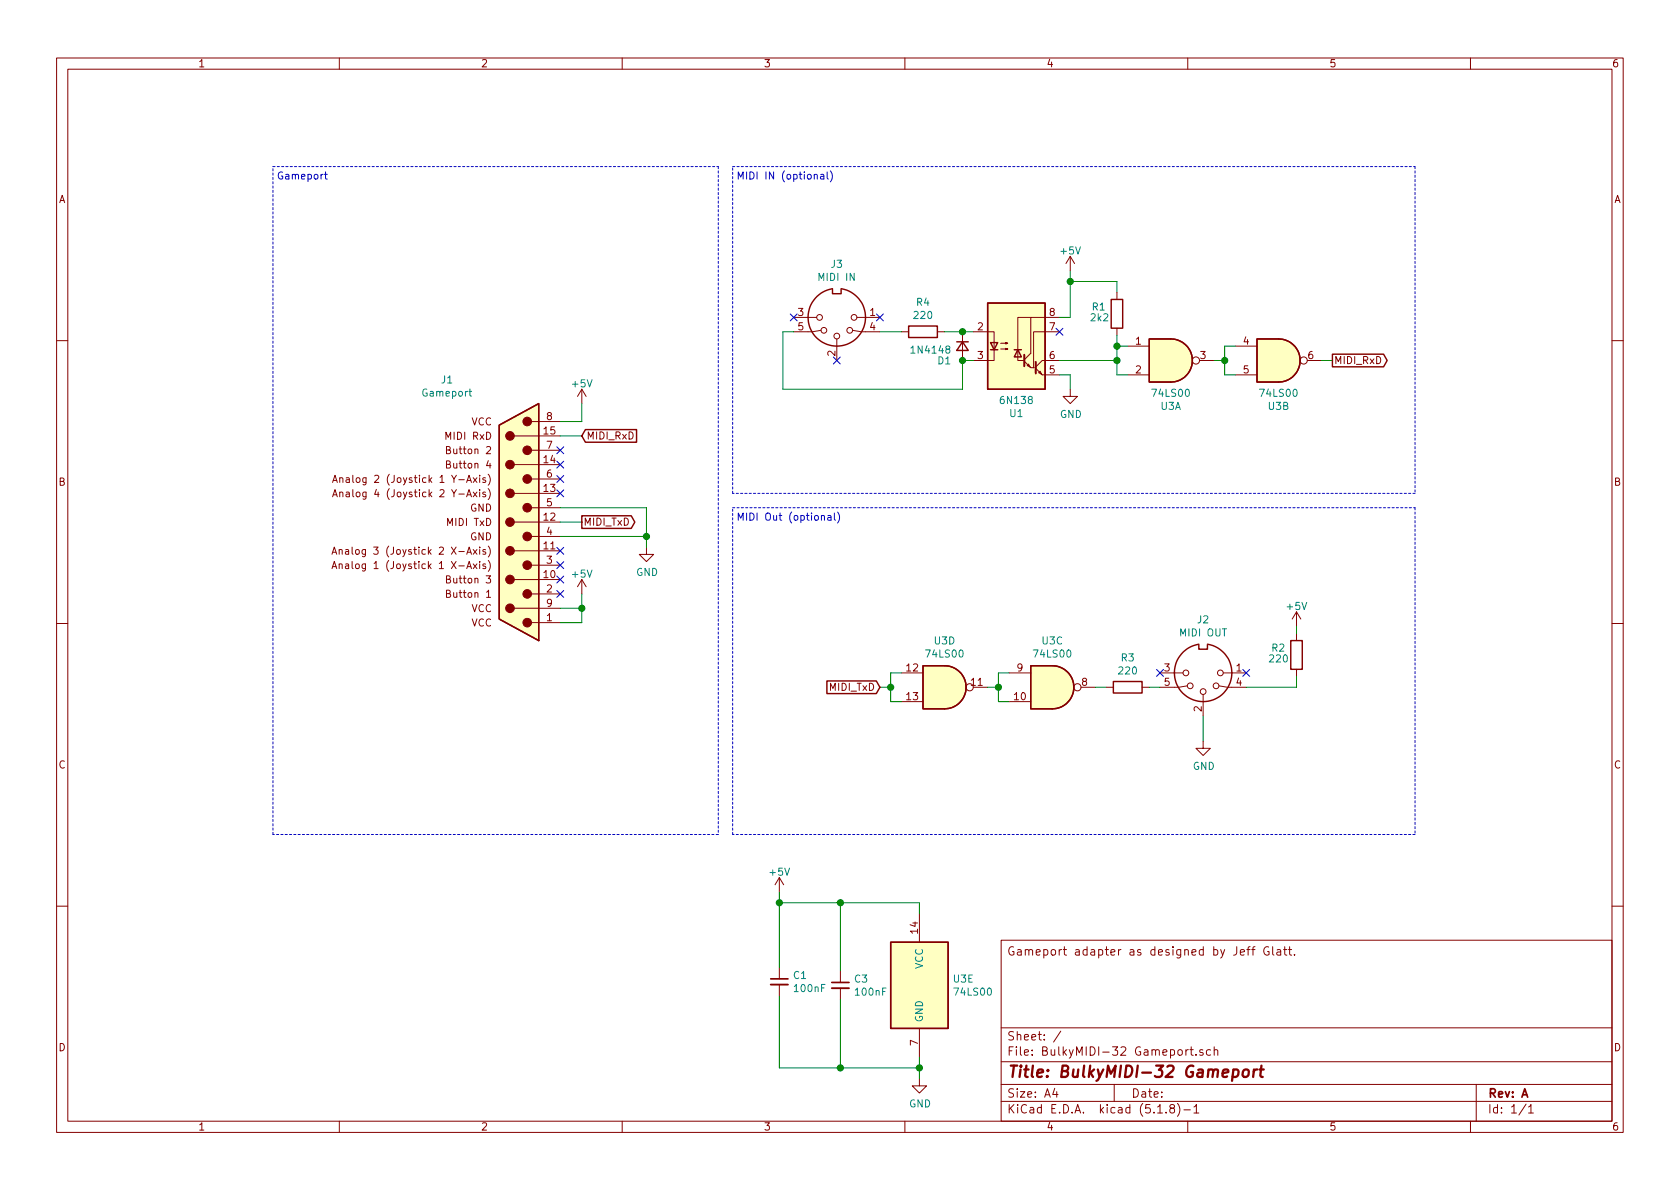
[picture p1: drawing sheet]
EESchema Schematic File Version 4
EELAYER 30 0
EELAYER END
$Descr A4 11693 8268
encoding utf-8
Sheet 1 1
Title "BulkyMIDI-32 Gameport"
Date ""
Rev "A"
Comp ""
Comment1 ""
Comment2 ""
Comment3 ""
Comment4 "Gameport adapter as designed by Jeff Glatt."
$EndDescr
$Comp
L Device:C_Small C1
U 1 1
P 5425 6825
F 0 "C1" H 5517 6871 50  0000 L CNN
F 1 "100nF" H 5517 6780 50  0000 L CNN
F 2 "Capacitor_THT:C_Disc_D4.7mm_W2.5mm_P5.00mm" H 5425 6825 50  0001 C CNN
F 3 "~" H 5425 6825 50  0001 C CNN
	1    5425 6825
	1    0    0    -1  
$EndComp
$Comp
L power:+5V #PWR020
U 1 1
P 5425 6200
F 0 "#PWR020" H 5425 6050 50  0001 C CNN
F 1 "+5V" H 5425 6340 50  0000 C CNN
F 2 "" H 5425 6200 50  0000 C CNN
F 3 "" H 5425 6200 50  0000 C CNN
	1    5425 6200
	1    0    0    -1  
$EndComp
Wire Wire Line
	6400 7425 6400 7350
$Comp
L Connector:DIN-5_180degree J2
U 1 1
P 8375 4675
F 0 "J2" H 8375 4308 50  0000 C CNN
F 1 "MIDI OUT" H 8375 4399 50  0000 C CNN
F 2 "BulkyMIDI-32:DIN5_MIDI" H 8375 4675 50  0001 C CNN
F 3 "" H 8375 4675 50  0001 C CNN
	1    8375 4675
	-1   0    0    1   
$EndComp
$Comp
L power:+5V #PWR0119
U 1 1
P 9025 4350
F 0 "#PWR0119" H 9025 4200 50  0001 C CNN
F 1 "+5V" H 9025 4490 50  0000 C CNN
F 2 "" H 9025 4350 50  0000 C CNN
F 3 "" H 9025 4350 50  0000 C CNN
	1    9025 4350
	1    0    0    -1  
$EndComp
$Comp
L Device:R R2
U 1 1
P 9025 4550
F 0 "R2" H 8950 4600 50  0000 R CNN
F 1 "220" H 8975 4525 50  0000 R CNN
F 2 "Resistor_THT:R_Axial_DIN0207_L6.3mm_D2.5mm_P10.16mm_Horizontal" V 8955 4550 50  0001 C CNN
F 3 "~" H 9025 4550 50  0001 C CNN
	1    9025 4550
	1    0    0    -1  
$EndComp
Wire Wire Line
	9025 4350 9025 4400
$Comp
L power:GND #PWR012
U 1 1
P 8375 5150
F 0 "#PWR012" H 8375 4900 50  0001 C CNN
F 1 "GND" H 8380 4977 50  0000 C CNN
F 2 "" H 8375 5150 50  0001 C CNN
F 3 "" H 8375 5150 50  0001 C CNN
	1    8375 5150
	1    0    0    -1  
$EndComp
NoConn ~ 8675 4675
NoConn ~ 8075 4675
Wire Wire Line
	8375 4975 8375 5150
$Comp
L power:GND #PWR0103
U 1 1
P 6400 7500
F 0 "#PWR0103" H 6400 7250 50  0001 C CNN
F 1 "GND" H 6405 7327 50  0000 C CNN
F 2 "" H 6400 7500 50  0001 C CNN
F 3 "" H 6400 7500 50  0001 C CNN
	1    6400 7500
	1    0    0    -1  
$EndComp
Wire Wire Line
	6400 6275 6400 6350
Wire Wire Line
	5425 6200 5425 6275
Connection ~ 6400 7425
Wire Wire Line
	6400 7425 6400 7500
Wire Notes Line
	9850 1150 9850 3425
Wire Notes Line
	5100 3425 5100 1150
Wire Wire Line
	9025 4775 9025 4700
Text Notes 5125 1250 0    50   ~ 0
MIDI IN (optional)
$Comp
L gameport:Gameport_DB15 J1
U 1 1
P 3600 3625
F 0 "J1" H 4088 4617 50  0000 C CNN
F 1 "Gameport" H 4088 4526 50  0000 C CNN
F 2 "RND_DSUB:DSUB-15_Male_Vertical_Pitch2.77x2.84mm" H 3600 3625 50  0001 C CNN
F 3 " ~" H 3600 3625 50  0001 C CNN
	1    3600 3625
	-1   0    0    -1  
$EndComp
$Comp
L power:GND #PWR0102
U 1 1
P 4500 3800
F 0 "#PWR0102" H 4500 3550 50  0001 C CNN
F 1 "GND" H 4505 3627 50  0000 C CNN
F 2 "" H 4500 3800 50  0001 C CNN
F 3 "" H 4500 3800 50  0001 C CNN
	1    4500 3800
	1    0    0    -1  
$EndComp
$Comp
L 74xx:74LS00 U3
U 5 1
P 6400 6850
F 0 "U3" H 6630 6896 50  0000 L CNN
F 1 "74LS00" H 6630 6805 50  0000 L CNN
F 2 "Package_DIP:DIP-14_W7.62mm_Socket_LongPads" H 6400 6850 50  0001 C CNN
F 3 "http://www.ti.com/lit/gpn/sn74ls00" H 6400 6850 50  0001 C CNN
	5    6400 6850
	1    0    0    -1  
$EndComp
$Comp
L 74xx:74LS00 U3
U 3 1
P 7325 4775
F 0 "U3" H 7325 5100 50  0000 C CNN
F 1 "74LS00" H 7325 5009 50  0000 C CNN
F 2 "Package_DIP:DIP-14_W7.62mm_Socket_LongPads" H 7325 4775 50  0001 C CNN
F 3 "http://www.ti.com/lit/gpn/sn74ls00" H 7325 4775 50  0001 C CNN
	3    7325 4775
	1    0    0    -1  
$EndComp
$Comp
L 74xx:74LS00 U3
U 4 1
P 6575 4775
F 0 "U3" H 6575 5100 50  0000 C CNN
F 1 "74LS00" H 6575 5009 50  0000 C CNN
F 2 "Package_DIP:DIP-14_W7.62mm_Socket_LongPads" H 6575 4775 50  0001 C CNN
F 3 "http://www.ti.com/lit/gpn/sn74ls00" H 6575 4775 50  0001 C CNN
	4    6575 4775
	1    0    0    -1  
$EndComp
Text GLabel 4050 3025 2    50   Input ~ 0
MIDI_RxD
Wire Wire Line
	9200 2500 9275 2500
Text GLabel 9275 2500 2    50   Output ~ 0
MIDI_RxD
Wire Wire Line
	7450 1875 7450 1950
Connection ~ 7450 1950
Wire Wire Line
	7775 1950 7450 1950
Wire Wire Line
	7775 2025 7775 1950
Wire Wire Line
	7450 1950 7450 2200
Connection ~ 7775 2400
Wire Wire Line
	7775 2325 7775 2400
$Comp
L Device:R R1
U 1 1
P 7775 2175
F 0 "R1" H 7700 2225 50  0000 R CNN
F 1 "2k2" H 7725 2150 50  0000 R CNN
F 2 "Resistor_THT:R_Axial_DIN0207_L6.3mm_D2.5mm_P10.16mm_Horizontal" V 7705 2175 50  0001 C CNN
F 3 "~" H 7775 2175 50  0001 C CNN
	1    7775 2175
	1    0    0    -1  
$EndComp
Wire Wire Line
	7775 2500 7775 2400
Connection ~ 7775 2500
Wire Wire Line
	7375 2500 7775 2500
Wire Wire Line
	6700 2300 6775 2300
Connection ~ 6700 2300
Wire Wire Line
	6700 2300 6575 2300
Connection ~ 6700 2500
Wire Wire Line
	6700 2700 6700 2500
Wire Wire Line
	5525 2300 5450 2300
NoConn ~ 7375 2300
$Comp
L power:+5V #PWR0104
U 1 1
P 7450 1875
F 0 "#PWR0104" H 7450 1725 50  0001 C CNN
F 1 "+5V" H 7450 2015 50  0000 C CNN
F 2 "" H 7450 1875 50  0000 C CNN
F 3 "" H 7450 1875 50  0000 C CNN
	1    7450 1875
	1    0    0    -1  
$EndComp
Wire Wire Line
	7375 2200 7450 2200
$Comp
L power:GND #PWR0105
U 1 1
P 7450 2700
F 0 "#PWR0105" H 7450 2450 50  0001 C CNN
F 1 "GND" H 7455 2527 50  0000 C CNN
F 2 "" H 7450 2700 50  0001 C CNN
F 3 "" H 7450 2700 50  0001 C CNN
	1    7450 2700
	1    0    0    -1  
$EndComp
Wire Wire Line
	7450 2600 7450 2700
Wire Wire Line
	7375 2600 7450 2600
Wire Wire Line
	6775 2500 6700 2500
$Comp
L Isolator:6N138 U1
U 1 1
P 7075 2400
F 0 "U1" H 7075 1933 50  0000 C CNN
F 1 "6N138" H 7075 2024 50  0000 C CNN
F 2 "Package_DIP:DIP-8_W7.62mm_Socket_LongPads" H 7365 2100 50  0001 C CNN
F 3 "http://www.onsemi.com/pub/Collateral/HCPL2731-D.pdf" H 7365 2100 50  0001 C CNN
	1    7075 2400
	1    0    0    -1  
$EndComp
Wire Wire Line
	7775 2400 7850 2400
Wire Wire Line
	7775 2600 7775 2500
Wire Wire Line
	7850 2600 7775 2600
Wire Wire Line
	8525 2500 8525 2400
Connection ~ 8525 2500
Wire Wire Line
	8525 2500 8450 2500
Wire Wire Line
	8525 2400 8600 2400
Wire Wire Line
	8525 2600 8525 2500
Wire Wire Line
	8600 2600 8525 2600
$Comp
L 74xx:74LS00 U3
U 2 1
P 8900 2500
F 0 "U3" H 8900 2183 50  0000 C CNN
F 1 "74LS00" H 8900 2274 50  0000 C CNN
F 2 "Package_DIP:DIP-14_W7.62mm_Socket_LongPads" H 8900 2500 50  0001 C CNN
F 3 "http://www.ti.com/lit/gpn/sn74ls00" H 8900 2500 50  0001 C CNN
	2    8900 2500
	1    0    0    -1  
$EndComp
$Comp
L 74xx:74LS00 U3
U 1 1
P 8150 2500
F 0 "U3" H 8150 2183 50  0000 C CNN
F 1 "74LS00" H 8150 2274 50  0000 C CNN
F 2 "Package_DIP:DIP-14_W7.62mm_Socket_LongPads" H 8150 2500 50  0001 C CNN
F 3 "http://www.ti.com/lit/gpn/sn74ls00" H 8150 2500 50  0001 C CNN
	1    8150 2500
	1    0    0    -1  
$EndComp
$Comp
L Connector:DIN-5_180degree J3
U 1 1
P 5825 2200
F 0 "J3" H 5825 1833 50  0000 C CNN
F 1 "MIDI IN" H 5825 1924 50  0000 C CNN
F 2 "BulkyMIDI-32:DIN5_MIDI" H 5825 2200 50  0001 C CNN
F 3 "" H 5825 2200 50  0001 C CNN
	1    5825 2200
	-1   0    0    1   
$EndComp
NoConn ~ 5825 2500
NoConn ~ 6125 2200
NoConn ~ 5525 2200
$Comp
L Device:R R4
U 1 1
P 6425 2300
F 0 "R4" V 6218 2300 50  0000 C CNN
F 1 "220" V 6309 2300 50  0000 C CNN
F 2 "Resistor_THT:R_Axial_DIN0207_L6.3mm_D2.5mm_P10.16mm_Horizontal" V 6355 2300 50  0001 C CNN
F 3 "~" H 6425 2300 50  0001 C CNN
	1    6425 2300
	0    1    1    0   
$EndComp
$Comp
L Device:D_Small D1
U 1 1
P 6700 2400
F 0 "D1" V 6800 2325 50  0000 R CNN
F 1 "1N4148" V 6725 2325 50  0000 R CNN
F 2 "Diode_THT:D_DO-35_SOD27_P7.62mm_Horizontal" H 6700 2400 50  0001 C CNN
F 3 "~" H 6700 2400 50  0001 C CNN
	1    6700 2400
	0    1    1    0   
$EndComp
Text GLabel 4050 3625 2    50   Output ~ 0
MIDI_TxD
Wire Wire Line
	3900 3525 4500 3525
Wire Wire Line
	3900 3725 4500 3725
Wire Wire Line
	4050 4225 4050 4325
Wire Wire Line
	4050 2800 4050 2925
$Comp
L power:+5V #PWR0101
U 1 1
P 4050 2800
F 0 "#PWR0101" H 4050 2650 50  0001 C CNN
F 1 "+5V" H 4050 2940 50  0000 C CNN
F 2 "" H 4050 2800 50  0000 C CNN
F 3 "" H 4050 2800 50  0000 C CNN
	1    4050 2800
	1    0    0    -1  
$EndComp
Wire Wire Line
	4050 4225 4050 4125
Connection ~ 4050 4225
$Comp
L power:+5V #PWR0106
U 1 1
P 4050 4125
F 0 "#PWR0106" H 4050 3975 50  0001 C CNN
F 1 "+5V" H 4050 4265 50  0000 C CNN
F 2 "" H 4050 4125 50  0000 C CNN
F 3 "" H 4050 4125 50  0000 C CNN
	1    4050 4125
	1    0    0    -1  
$EndComp
Wire Wire Line
	3900 4325 4050 4325
Wire Wire Line
	3900 4225 4050 4225
Wire Wire Line
	3900 2925 4050 2925
Wire Wire Line
	4500 3725 4500 3800
NoConn ~ 3900 3125
NoConn ~ 3900 3225
NoConn ~ 3900 3325
NoConn ~ 3900 3425
NoConn ~ 3900 3825
NoConn ~ 3900 3925
NoConn ~ 3900 4025
NoConn ~ 3900 4125
Wire Wire Line
	4050 3025 3900 3025
Wire Wire Line
	4050 3625 3900 3625
Wire Wire Line
	4500 3725 4500 3525
Connection ~ 4500 3725
$Comp
L Device:R R3
U 1 1
P 7850 4775
F 0 "R3" V 7643 4775 50  0000 C CNN
F 1 "220" V 7734 4775 50  0000 C CNN
F 2 "Resistor_THT:R_Axial_DIN0207_L6.3mm_D2.5mm_P10.16mm_Horizontal" V 7780 4775 50  0001 C CNN
F 3 "~" H 7850 4775 50  0001 C CNN
	1    7850 4775
	0    1    1    0   
$EndComp
Wire Wire Line
	7700 4775 7625 4775
Wire Wire Line
	8075 4775 8000 4775
Wire Wire Line
	7025 4675 6950 4675
Wire Wire Line
	6950 4675 6950 4775
Wire Wire Line
	6950 4875 7025 4875
Wire Wire Line
	6950 4775 6875 4775
Connection ~ 6950 4775
Wire Wire Line
	6950 4775 6950 4875
Wire Wire Line
	6275 4675 6200 4675
Wire Wire Line
	6200 4675 6200 4775
Wire Wire Line
	6200 4875 6275 4875
Wire Wire Line
	6200 4775 6125 4775
Connection ~ 6200 4775
Wire Wire Line
	6200 4775 6200 4875
Wire Wire Line
	8675 4775 9025 4775
Text GLabel 6125 4775 0    50   Input ~ 0
MIDI_TxD
Wire Notes Line
	5100 1150 9850 1150
Wire Notes Line
	9850 3425 5100 3425
Wire Notes Line
	9850 3525 9850 5800
Wire Notes Line
	5100 5800 5100 3525
Wire Notes Line
	5100 3525 9850 3525
Wire Notes Line
	9850 5800 5100 5800
Text Notes 5125 3625 0    50   ~ 0
MIDI Out (optional)
Wire Notes Line
	5000 1150 5000 5800
Wire Notes Line
	5000 5800 1900 5800
Wire Notes Line
	1900 5800 1900 1150
Wire Notes Line
	1900 1150 5000 1150
Wire Wire Line
	6125 2300 6275 2300
Wire Wire Line
	5450 2300 5450 2700
Wire Wire Line
	5450 2700 6700 2700
$Comp
L Device:C_Small C3
U 1 1
P 5850 6850
F 0 "C3" H 5942 6896 50  0000 L CNN
F 1 "100nF" H 5942 6805 50  0000 L CNN
F 2 "Capacitor_THT:C_Disc_D4.7mm_W2.5mm_P5.00mm" H 5850 6850 50  0001 C CNN
F 3 "~" H 5850 6850 50  0001 C CNN
	1    5850 6850
	1    0    0    -1  
$EndComp
Wire Wire Line
	5425 6925 5425 7425
Wire Wire Line
	5425 7425 5850 7425
Wire Wire Line
	5425 6725 5425 6275
Connection ~ 5425 6275
Wire Wire Line
	5425 6275 5850 6275
Wire Wire Line
	5850 6950 5850 7425
Connection ~ 5850 7425
Wire Wire Line
	5850 7425 6400 7425
Wire Wire Line
	5850 6750 5850 6275
Connection ~ 5850 6275
Wire Wire Line
	5850 6275 6400 6275
Text Notes 1925 1250 0    50   ~ 0
Gameport
$EndSCHEMATC
